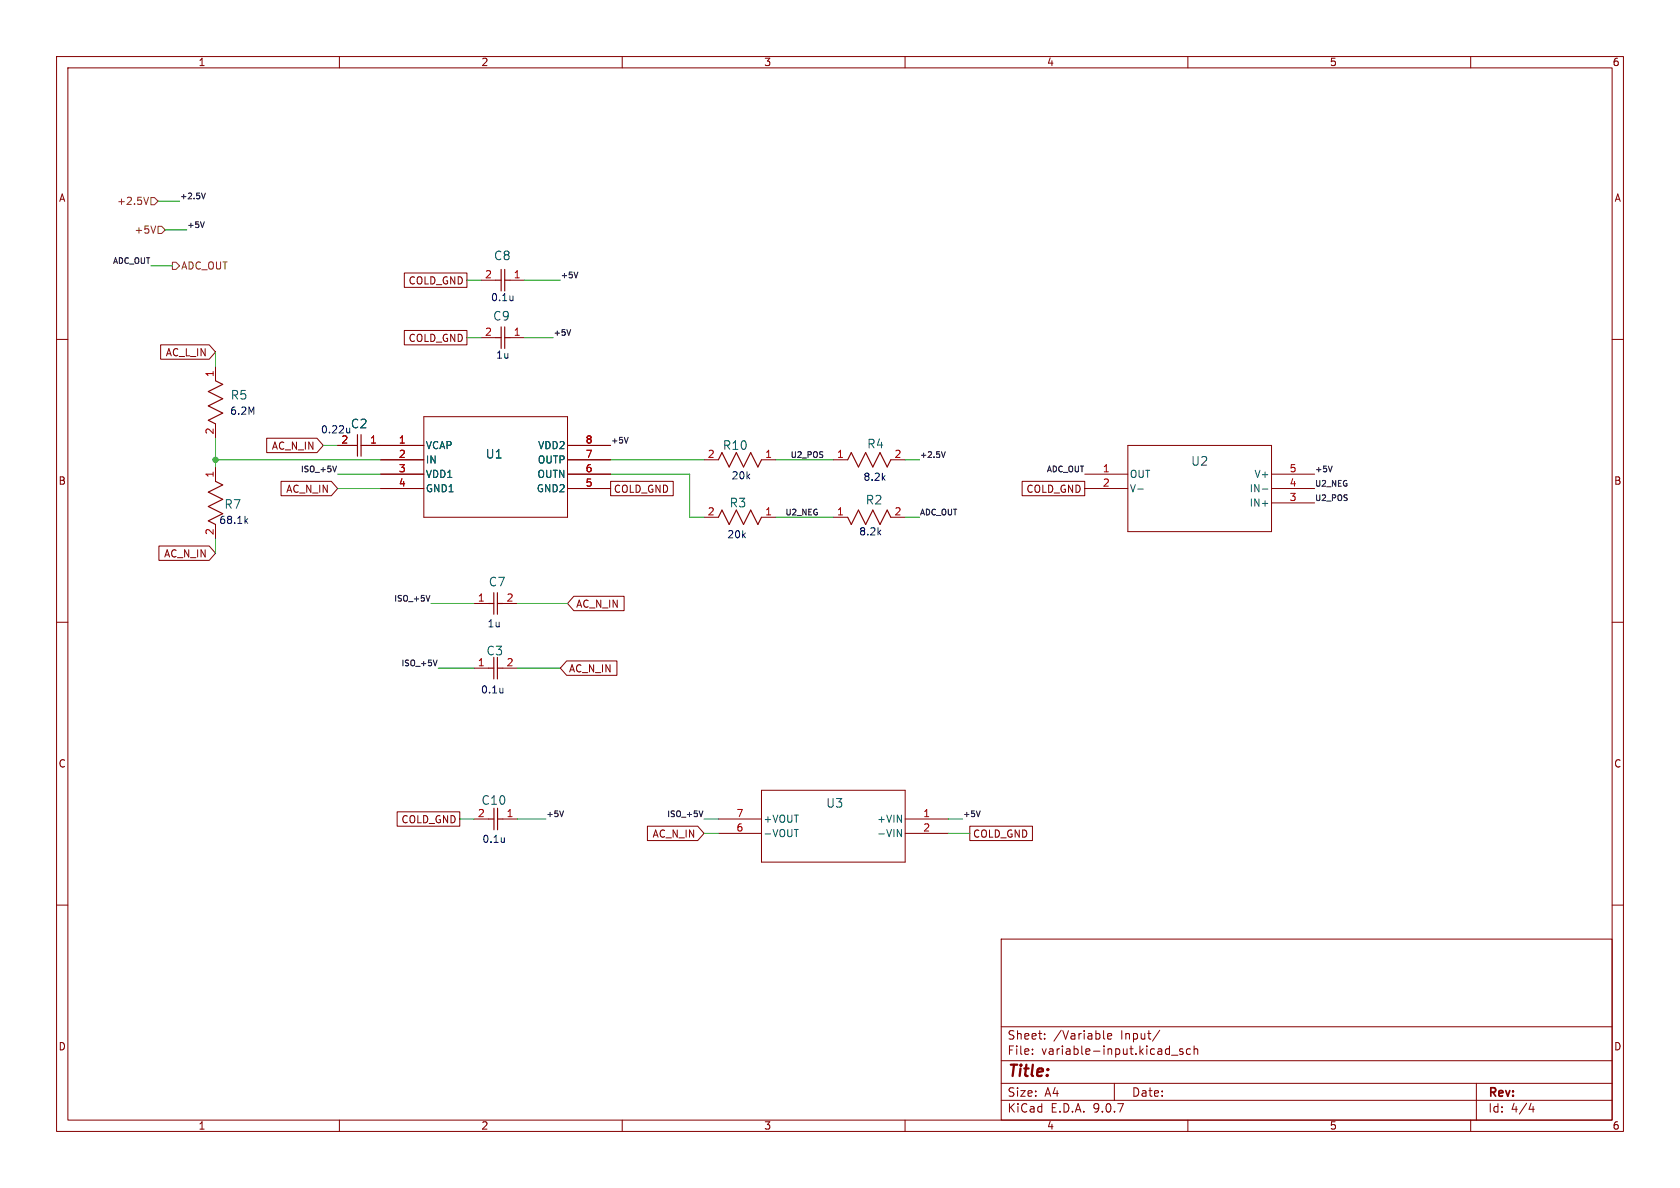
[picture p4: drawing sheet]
<svg xmlns="http://www.w3.org/2000/svg" width="297mm" height="210mm" viewBox="0 0 297 210" stroke-linecap="round" stroke-linejoin="round" font-family="sans-serif">
<g fill="none" stroke="#840000" stroke-width=".18">
<path d="M10 10h277v190h-277zM12 12h273v186h-273zM60 10v2M110 10v2M160 10v2M210 10v2M260 10v2M71.5 48.3h11v2.5h-11zM71.5 58.4h11v2.6h-11zM85.1 59.7h2.5M85.1 49.5h2.5M90.2 59.7h2.5"/>
<path d="M90.2 49.5h2.5M10 60h2M28.4 61h8.6l1.1 1.2-1.1 1.3h-8.6zM38.1 64.8v2.5M38.1 74.9v2.6M47.1 77.5h8.9l1.1 1.2-1.1 1.3h-8.9zM59.7 78.7h2.5M64.8 78.7h10.1M74.9 73.7h25.4v17.7h-25.4zM100.3 78.7h7.6M199.4 78.7h25.4v15.3h-25.4zM285 60h2"/>
<path d="M28.1 96.5h8.9l1.1 1.3-1.1 1.3h-8.9zM38.1 82.6v2.5M38.1 92.7v2.6M49.7 85.1h8.9l1.1 1.3-1.1 1.2h-8.9zM67.3 81.3h7.6M67.3 83.8h7.6M67.3 86.4h7.6M100.3 81.3h7.6M100.3 83.8h7.6M100.3 86.4h7.6M107.9 85.1h11.1v2.5h-11.1zM124.5 91.4h2.5"/>
<path d="M124.5 81.3h2.5M134.6 91.4h2.6M134.6 81.3h2.6M147.3 91.4h2.6M147.3 81.3h2.6M157.5 91.4h2.5M157.5 81.3h2.5M180.7 85.1h11.1v2.5h-11.1zM191.8 83.8h7.6M191.8 86.4h7.6M224.8 83.8h7.6M224.8 86.4h7.6"/>
<path d="M224.8 88.9h7.6M10 110h2M83.8 106.7h2.6M83.8 118.1h2.6M88.9 106.7h2.5M88.9 118.1h2.5M100.2 116.8h8.9v2.6h-8.9l-1.1-1.3zM101.4 105.4h8.9v2.6h-8.9l-1.1-1.3zM285 110h2M134.6 139.7h25.4v12.7h-25.4zM70.2 143.5h11.1v2.6h-11.1zM83.8 144.8h2.6"/>
<path d="M88.9 144.8h2.5M114.5 146h8.8l1.2 1.3-1.2 1.3h-8.8zM127 144.8h7.6M127 147.3h7.6M160 144.8h7.6M160 147.3h7.6M171.4 146h11.1v2.6h-11.1zM10 160h2M177 166h108v32h-108zM285 160h2M60 198v2M110 198v2"/>
<path d="M160 198v2M177 194.5h108M177 191.5h108M177 187.5h108M177 181.5h108M182.5 186.3v.1M182.5 185.5v.1M184.7 183.6v.1M184.7 182.8v.1M195.1 183.5l.2 .2M195.8 183.2l.7-.1v-.3l-.5-.1-.2 .2 .1 .7h.6M197 191.5v3"/>
<path d="M205 182.1l-1.3 2M207.1 186.5h1.1M209.1 185.5l-.4-.1-.2 .2 .1 .2 .5 .2v.3h-.6M210 198v2M210.5 185.5l-.5-.1-.3 .3v.4l.2 .2h.6M211.1 185.5l.2-.1 .4 .1v.9M211.1 184.9v1.5M260 198v2M261 191.5v6.5M270.7 195l-.4 1.1h.9M271 195.6v1"/>
</g>
<g fill="none" stroke="#840000" stroke-width=".2">
<path d="M87.6 59.7h1M87.6 49.5h1M88.6 47.6v3.8M88.6 57.8v3.8M89.2 59.7h1M89.2 47.6v3.8M89.2 57.8v3.8M89.2 49.5h1M38.1 67.3l1.3 .6-2.6 1.3 2.6 1.3-2.6 1.3 2.6 1.2-2.6 1.3 1.3 .6M62.2 78.7h1M63.2 76.8v3.8M63.8 78.7h1"/>
<path d="M63.8 76.8v3.8M38.1 85.1l1.3 .6-2.6 1.3 2.6 1.3-2.6 1.2 2.6 1.3-2.6 1.3 1.3 .6M127 81.3l.6-1.3 1.3 2.6 1.3-2.6 1.2 2.6 1.3-2.6 1.3 2.6 .6-1.3M127 91.4l.6-1.2 1.3 2.5 1.3-2.5 1.2 2.5 1.3-2.5 1.3 2.5 .6-1.3M149.9 81.3l.6-1.3 1.3 2.6 1.2-2.6 1.3 2.6 1.3-2.6 1.2 2.6 .7-1.3M149.9 91.4l.6 1.3 1.3-2.5 1.2 2.5 1.3-2.5 1.3 2.5 1.2-2.5 .7 1.2M86.4 106.7h.9M86.4 118.1h.9M87.3 104.8v3.8M87.3 116.2v3.8M87.9 104.8v3.8M87.9 116.2v3.8"/>
<path d="M87.9 106.7h1M87.9 118.1h1M86.4 144.8h.9M87.3 142.9v3.8M88 144.8h.9M88 142.9v3.8"/>
</g>
<path d="M201.1 86.5h1M223.2 86.5h.9M140.4 146.6h.7M158.6 146.6l.8 1.3v-1.3" fill="none" stroke="#006464" stroke-width=".18"/>
<path d="M26.3 34.9l-.5 1.2M26.7 34.9h.6l.6 .7-.6 .6h-.6zM27.5 39.9l-.4 1.3M27.9 40h.7l.6 .6-.6 .7h-.7zM30.5 46.4h.6l.6 .6-.6 .6h-.6z" fill="none" stroke="#725600" stroke-width=".18"/>
<g fill="none" stroke="#0f0f0f" stroke-width=".18">
<path d="M35.6 34.1l.4 1 .3-1M36.1 39.2l-.3 1M100.9 58.3l-.3 1M102.2 48.1l-.4 1M111 77.3l-.3 1M166.4 79.9l.4 1 .3-1M59.5 82.4l-.3 1M235.5 82.4l-.3 1M76 105.3l-.3 1M77.3 116.7l-.4 1M99.6 143.4l-.3 1M124.3 143.4l-.4 1"/>
<path d="M173.3 143.4l-.4 1"/>
</g>
<g fill="none" stroke="#009600" stroke-width=".18">
<path d="M27.9 35.6h3.8M26.7 47h3.8M29.2 40.6h3.8M82.5 49.5h2.6M82.5 59.7h2.6M92.7 49.5h6.4M92.7 59.7h5.1M38.1 62.2v2.6M38.1 77.5v5.1M57.1 78.7h2.6M38.1 81.3h29.2M38.1 95.3v2.5"/>
<path d="M59.7 86.4h7.6M59.7 83.8h7.6M107.9 81.3h16.6M107.9 83.8h14v7.6h2.6M137.2 81.3h10.1M137.2 91.4h10.1M160 81.3h2.6M160 91.4h2.6M76.2 106.7h7.6M77.5 118.1h6.3M91.4 118.1h7.7M91.4 106.7h8.9"/>
<path d="M81.3 144.8h2.5M91.4 144.8h5.1M124.5 144.8h2.5M124.5 147.3h2.5M167.6 144.8h2.6M167.6 147.3h3.8"/>
</g>
<path d="M90.7 52.3v.9M90.7 53l-.1 .1M43.4 92l.4 .5M43.8 91.7l-.5 .5M88.9 121.7v.8M88.9 122.4h-.1M89.2 148.1v.8M89.2 148.8l-.1 .1" fill="none" stroke="#0000c2" stroke-width=".18"/>
<circle cx="38.1" cy="81.3" r=".46" fill="#009600" stroke="#009600" stroke-width=".18"/>
<text font-size="2.8" fill="#840000" x="178" y="190.9">Title:</text>
<g font-size="2.1" fill="#006464">
<text x="87.2" y="46.2">C8</text>
<text x="87.1" y="56.9">C9</text>
<text x="40.7" y="70.8">R5</text>
<text x="61.9" y="75.9">C2</text>
<text x="85.8" y="81.3">U1</text>
<text x="127.7" y="79.7">R10</text>
<text x="153.2" y="79.5">R4</text>
<text x="210.5" y="82.5">U2</text>
<text x="128.9" y="89.9">R3</text>
<text x="153" y="89.4">R2</text>
<text x="39.6" y="90.1">R7</text>
<text x="86.3" y="103.9">C7</text>
<text x="85.9" y="116.1">C3</text>
<text x="85" y="142.5">C10</text>
<text x="146" y="143">U3</text>
</g>
<g font-size="2.1" fill="#840000">
<text x="178" y="184">Sheet:</text>
<text x="186.2" y="184">/Variable</text>
<text x="198.2" y="184">Input/</text>
<text x="178" y="186.7">File:</text>
<text x="184.1" y="186.7">variable-input.kicad_sch</text>
<text x="178" y="196.9">KiCad</text>
<text x="178" y="194.1">Size:</text>
<text x="184.7" y="194.1">A4</text>
<text x="185.7" y="196.9">E.D.A.</text>
<text x="193.3" y="196.9">9.0.7</text>
<text x="200" y="194.1">Date:</text>
<text x="263" y="194.3">Rev:</text>
<text x="263" y="196.9">Id:</text>
<text x="267.1" y="196.9">4/4</text>
</g>
<g font-size="1.8" fill="#840000">
<text x="35" y="11.9">1</text>
<text x="85" y="11.9">2</text>
<text x="135" y="11.9">3</text>
<text x="185" y="11.9">4</text>
<text x="235" y="11.9">5</text>
<text x="285" y="11.9">6</text>
<text x="10.3" y="35.9">A</text>
<text x="285.3" y="35.9">A</text>
<text x="72.1" y="50.5">COLD_GND</text>
<text x="29.2" y="63.2">AC_L_IN</text>
<text x="72.1" y="60.6">COLD_GND</text>
<text x="48" y="79.7">AC_N_IN</text>
<text x="10.3" y="85.9">B</text>
<text x="50.5" y="87.3">AC_N_IN</text>
<text x="108.4" y="87.3">COLD_GND</text>
<text x="181.4" y="87.3">COLD_GND</text>
<text x="285.3" y="85.9">B</text>
<text x="28.9" y="98.7">AC_N_IN</text>
<text x="101.8" y="107.6">AC_N_IN</text>
<text x="100.5" y="119.1">AC_N_IN</text>
<text x="10.3" y="135.9">C</text>
<text x="285.3" y="135.9">C</text>
<text x="70.9" y="145.7">COLD_GND</text>
<text x="115.3" y="148.3">AC_N_IN</text>
<text x="171.9" y="148.3">COLD_GND</text>
<text x="10.3" y="185.9">D</text>
<text x="285.3" y="185.9">D</text>
<text x="35" y="199.9">1</text>
<text x="85" y="199.9">2</text>
<text x="135" y="199.9">3</text>
<text x="185" y="199.9">4</text>
<text x="235" y="199.9">5</text>
<text x="285" y="199.9">6</text>
</g>
<g font-size="1.8" fill="#725600">
<text x="20.6" y="36.4">+2.5V</text>
<text x="23.7" y="41.5">+5V</text>
<text x="31.9" y="47.9">ADC_OUT</text>
</g>
<g font-size="1.8" fill="#a90000">
<text x="85.7" y="49.3">2</text>
<text x="90.7" y="49.3">1</text>
<text x="85.7" y="59.4">2</text>
<text x="90.7" y="59.4">1</text>
<text x="37.8" y="66.7" transform="rotate(-90 37.8 66.7)">1</text>
<text x="37.8" y="76.9" transform="rotate(-90 37.8 76.9)">2</text>
<text x="60.3" y="78.5">2</text>
<text x="65.3" y="78.5">1</text>
<text x="70.4" y="78.5">1</text>
<text x="70.4" y="81">2</text>
<text x="70.4" y="83.6">3</text>
<text x="103.4" y="78.5">8</text>
<text x="103.4" y="81">7</text>
<text x="103.4" y="83.6">6</text>
<text x="125" y="81">2</text>
<text x="135.2" y="81">1</text>
<text x="147.9" y="81">1</text>
<text x="158" y="81">2</text>
<text x="194.9" y="83.6">1</text>
<text x="227.9" y="83.6">5</text>
<text x="37.8" y="84.5" transform="rotate(-90 37.8 84.5)">1</text>
<text x="70.4" y="86.1">4</text>
<text x="103.4" y="86.1">5</text>
<text x="194.9" y="86.1">2</text>
<text x="227.9" y="86.1">4</text>
<text x="227.9" y="88.6">3</text>
<text x="37.8" y="94.7" transform="rotate(-90 37.8 94.7)">2</text>
<text x="125" y="91.2">2</text>
<text x="135.2" y="91.2">1</text>
<text x="147.9" y="91.2">1</text>
<text x="158" y="91.2">2</text>
<text x="84.4" y="106.4">1</text>
<text x="89.5" y="106.4">2</text>
<text x="84.4" y="117.9">1</text>
<text x="89.5" y="117.9">2</text>
<text x="84.4" y="144.5">2</text>
<text x="89.5" y="144.5">1</text>
<text x="130.1" y="144.5">7</text>
<text x="130.1" y="147.1">6</text>
<text x="163.1" y="144.5">1</text>
<text x="163.1" y="147.1">2</text>
</g>
<g font-size="1.8" fill="#0000c2">
<text x="86.7" y="53.4">0.1u</text>
<text x="87.6" y="63.6">1u</text>
<text x="40.6" y="73.5">6.2M</text>
<text x="56.6" y="76.8">0.22u</text>
<text x="129.2" y="84.9">20k</text>
<text x="152.6" y="85.2">8.2k</text>
<text x="38.7" y="92.8">68.1k</text>
<text x="128.5" y="95.4">20k</text>
<text x="151.8" y="94.8">8.2k</text>
<text x="86.1" y="111.1">1u</text>
<text x="84.9" y="122.8">0.1u</text>
<text x="85.2" y="149.2">0.1u</text>
</g>
<g font-size="1.8" fill="#006464">
<text x="75.2" y="79.6">VCAP</text>
<text x="75.2" y="82.1">IN</text>
<text x="95" y="82.1">OUTP</text>
<text x="95" y="79.6">VDD2</text>
<text x="75.2" y="84.7">VDD1</text>
<text x="75.2" y="87.2">GND1</text>
<text x="94.8" y="87.2">GND2</text>
<text x="94.9" y="84.7">OUTN</text>
<text x="199.6" y="84.7">OUT</text>
<text x="199.6" y="87.2">V-</text>
<text x="220.8" y="87.2">IN-</text>
<text x="220.8" y="89.8">IN+</text>
<text x="221.7" y="84.7">V+</text>
<text x="134.9" y="145.6">+VOUT</text>
<text x="134.9" y="148.2">-VOUT</text>
<text x="155" y="145.6">+VIN</text>
<text x="155" y="148.2">-VIN</text>
</g>
<g font-size="1.4" fill="#0f0f0f">
<text x="31.7" y="35.3">+2.5V</text>
<text x="33" y="40.4">+5V</text>
<text x="19.8" y="46.7">ADC_OUT</text>
<text x="99.1" y="49.3">+5V</text>
<text x="97.8" y="59.4">+5V</text>
<text x="53" y="83.5">ISO_+5V</text>
<text x="107.9" y="78.5">+5V</text>
<text x="139.7" y="81">U2_POS</text>
<text x="162.6" y="81">+2.5V</text>
<text x="184.9" y="83.5">ADC_OUT</text>
<text x="232.4" y="83.5">+5V</text>
<text x="232.4" y="88.6">U2_POS</text>
<text x="232.4" y="86.1">U2_NEG</text>
<text x="138.7" y="91.2">U2_NEG</text>
<text x="162.6" y="91.2">ADC_OUT</text>
<text x="69.6" y="106.4">ISO_+5V</text>
<text x="70.8" y="117.8">ISO_+5V</text>
<text x="96.5" y="144.5">+5V</text>
<text x="117.8" y="144.5">ISO_+5V</text>
<text x="170.2" y="144.5">+5V</text>
</g>
</svg>
